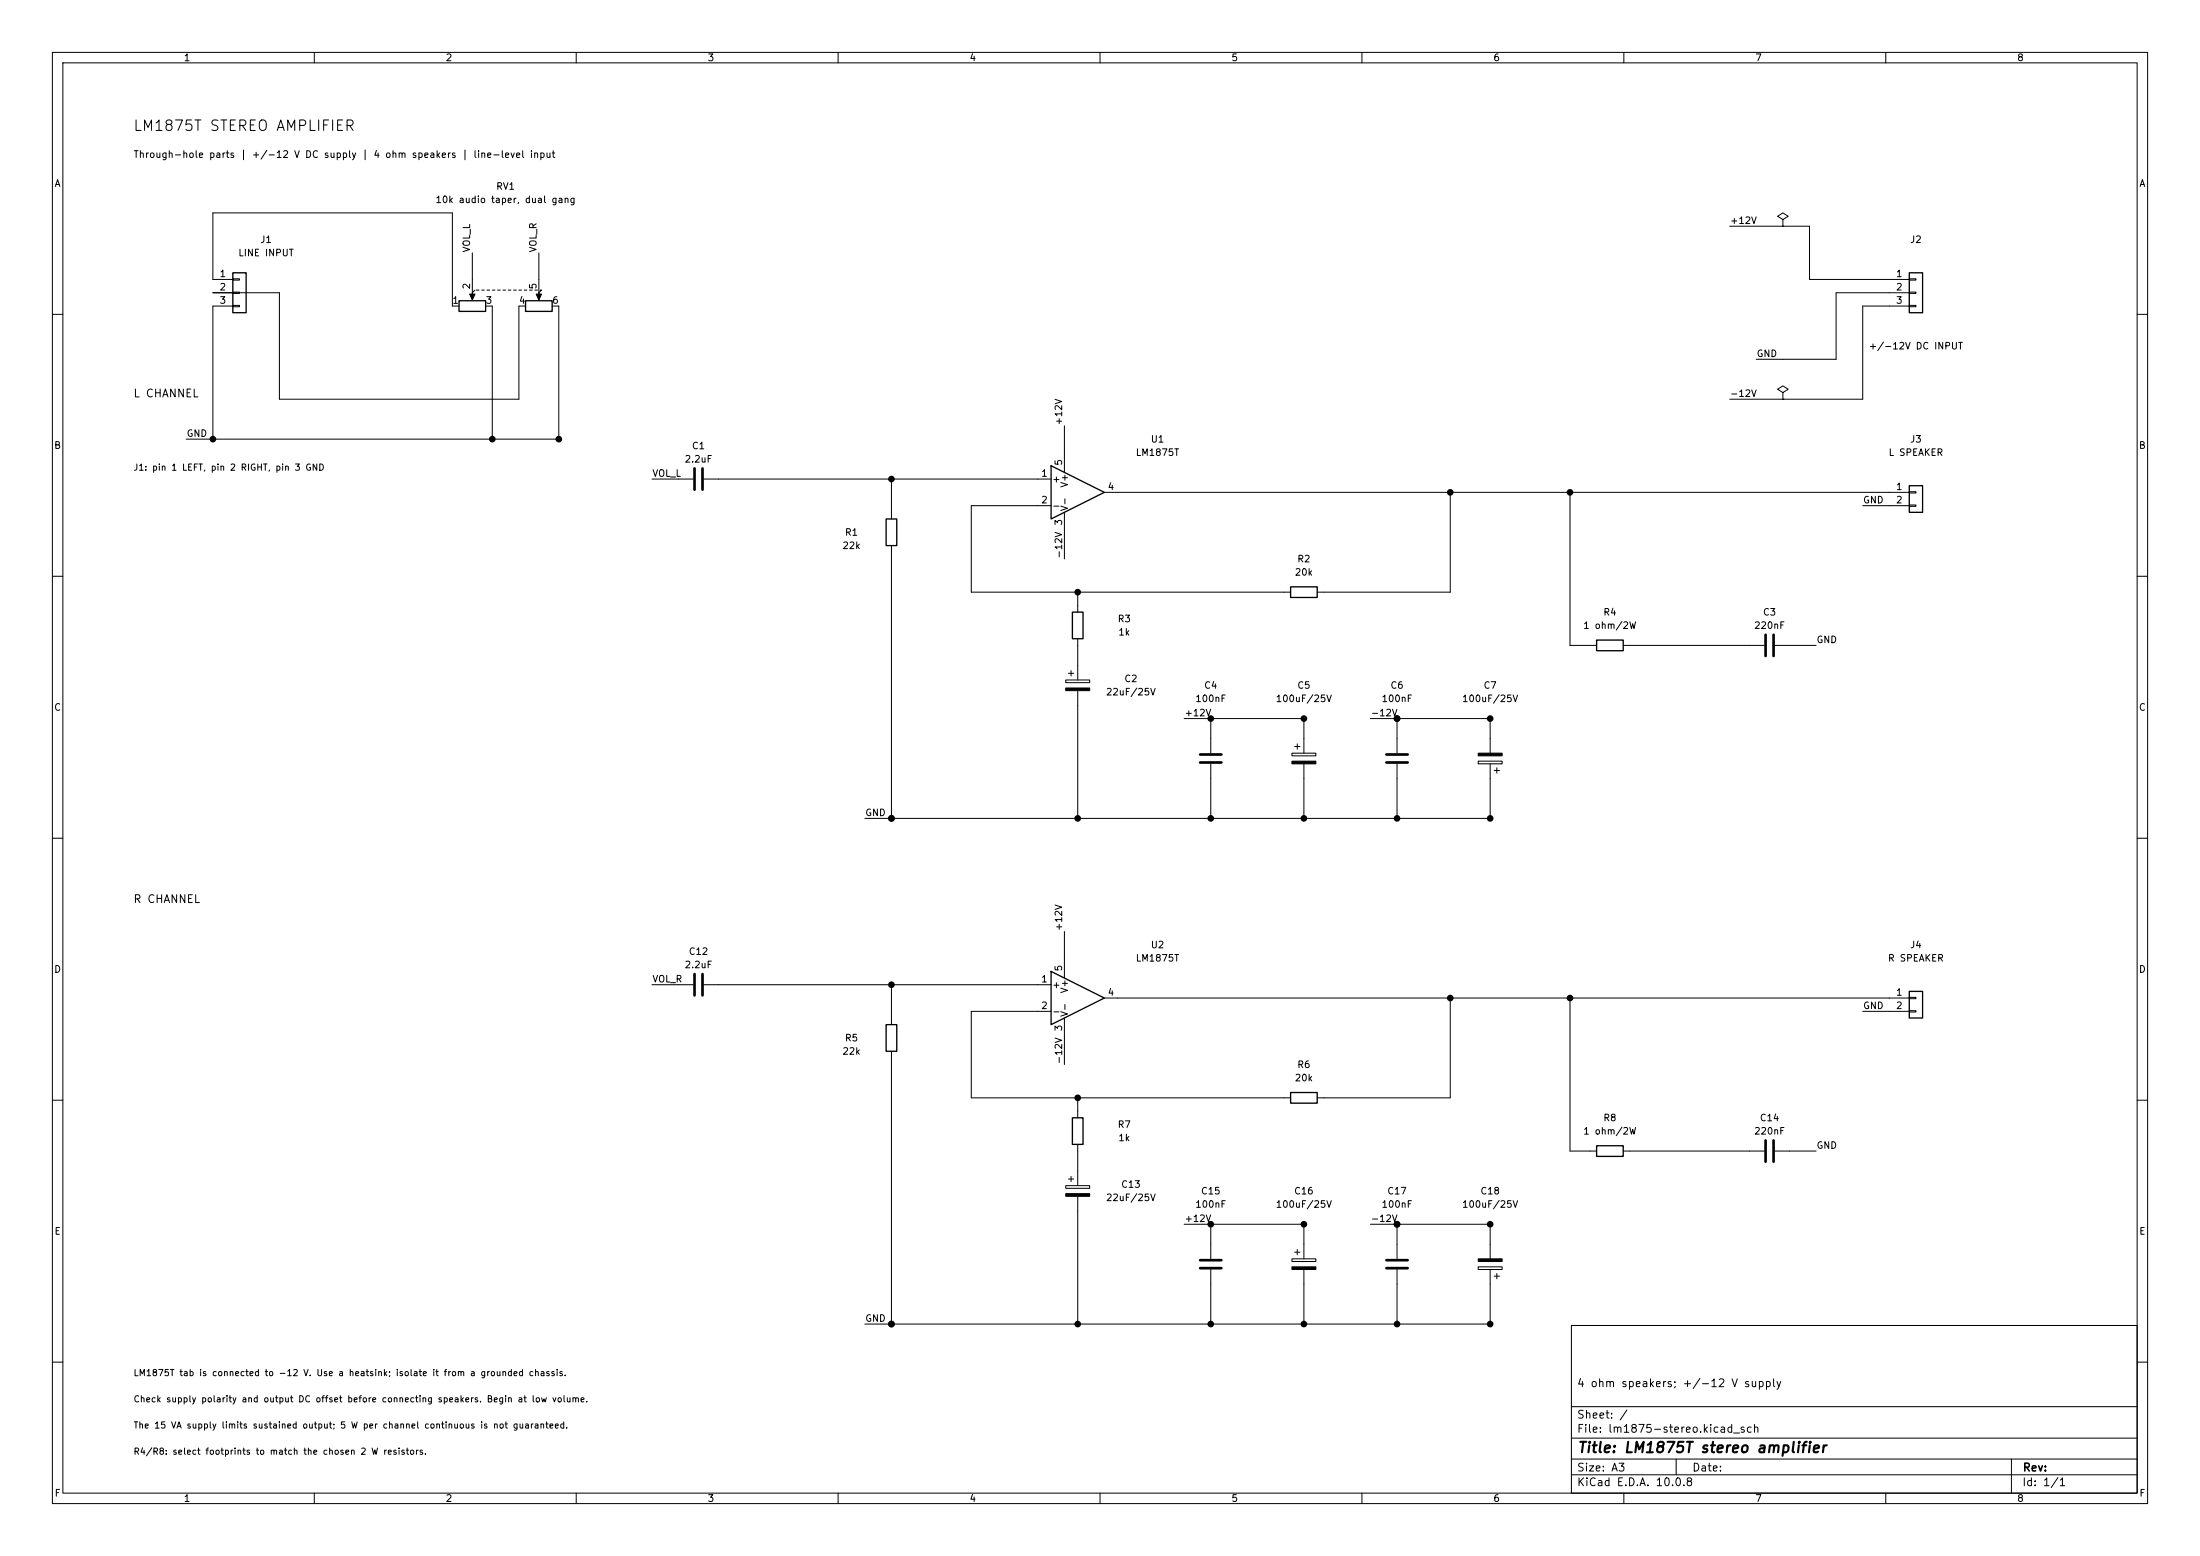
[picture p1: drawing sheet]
(kicad_sch (version 20250114) (generator "eeschema") (paper "A3")
 (title_block (title "LM1875T stereo amplifier") (comment 1 "4 ohm speakers; +/-12 V supply"))
 (lib_symbols (symbol "Amplifier_Audio:LM1875"
  (pin_names
   (offset 0.127))
  (exclude_from_sim no)
  (in_bom yes)
  (on_board yes)
  (in_pos_files yes)
  (duplicate_pin_numbers_are_jumpers no)
  (property "Reference" "U" (at 3.81 6.35 0) (show_name no) (do_not_autoplace no) (effects (font (size 1.27 1.27))))
  (property "Value" "LM1875" (at 3.81 3.81 0) (show_name no) (do_not_autoplace no) (effects (font (size 1.27 1.27))))
  (property "Footprint" "Package_TO_SOT_THT:TO-220-5_P3.4x3.7mm_StaggerOdd_Lead3.8mm_Vertical" (at 0 0 0) (show_name no) (do_not_autoplace no) (hide yes) (effects (font (size 1.27 1.27)
    (italic yes))))
  (property "Datasheet" "http://www.ti.com/lit/ds/symlink/lm1875.pdf" (at 0 0 0) (show_name no) (do_not_autoplace no) (hide yes) (effects (font (size 1.27 1.27))))
  (property "Description" "20W Audio Power Amplifier, TO-220-5" (at 0 0 0) (show_name no) (do_not_autoplace no) (hide yes) (effects (font (size 1.27 1.27))))
  (symbol "LM1875_0_1"
   (polyline (pts (xy -5.08 5.08) (xy 5.08 0) (xy -5.08 -5.08) (xy -5.08 5.08)) (stroke (width 0.254) (type default)) (fill (type background))))
  (symbol "LM1875_1_1"
   (pin input line (at -7.62 2.54 0) (length 2.54) (name "+" (effects (font (size 1.27 1.27)))) (number "1" (effects (font (size 1.27 1.27)))))
   (pin input line (at -7.62 -2.54 0) (length 2.54) (name "-" (effects (font (size 1.27 1.27)))) (number "2" (effects (font (size 1.27 1.27)))))
   (pin power_in line (at -2.54 -7.62 90) (length 3.81) (name "V-" (effects (font (size 1.27 1.27)))) (number "3" (effects (font (size 1.27 1.27)))))
   (pin output line (at 7.62 0 180) (length 2.54) (name "" (effects (font (size 1.27 1.27)))) (number "4" (effects (font (size 1.27 1.27)))))
   (pin power_in line (at -2.54 7.62 270) (length 3.81) (name "V+" (effects (font (size 1.27 1.27)))) (number "5" (effects (font (size 1.27 1.27))))))
  (embedded_fonts no)) (symbol "Device:R"
  (pin_numbers (hide yes))
  (pin_names
   (offset 0))
  (exclude_from_sim no)
  (in_bom yes)
  (on_board yes)
  (in_pos_files yes)
  (duplicate_pin_numbers_are_jumpers no)
  (property "Reference" "R" (at 2.032 0 90) (show_name no) (do_not_autoplace no) (effects (font (size 1.27 1.27))))
  (property "Value" "R" (at 0 0 90) (show_name no) (do_not_autoplace no) (effects (font (size 1.27 1.27))))
  (property "Footprint" "" (at -1.778 0 90) (show_name no) (do_not_autoplace no) (hide yes) (effects (font (size 1.27 1.27))))
  (property "Datasheet" "" (at 0 0 0) (show_name no) (do_not_autoplace no) (hide yes) (effects (font (size 1.27 1.27))))
  (property "Description" "Resistor" (at 0 0 0) (show_name no) (do_not_autoplace no) (hide yes) (effects (font (size 1.27 1.27))))
  (symbol "R_0_1"
   (rectangle (start -1.016 -2.54) (end 1.016 2.54) (stroke (width 0.254) (type default)) (fill (type none))))
  (symbol "R_1_1"
   (pin passive line (at 0 3.81 270) (length 1.27) (name "" (effects (font (size 1.27 1.27)))) (number "1" (effects (font (size 1.27 1.27)))))
   (pin passive line (at 0 -3.81 90) (length 1.27) (name "" (effects (font (size 1.27 1.27)))) (number "2" (effects (font (size 1.27 1.27))))))
  (embedded_fonts no)) (symbol "Device:C"
  (pin_numbers (hide yes))
  (pin_names
   (offset 0.254))
  (exclude_from_sim no)
  (in_bom yes)
  (on_board yes)
  (in_pos_files yes)
  (duplicate_pin_numbers_are_jumpers no)
  (property "Reference" "C" (at 0.635 2.54 0) (show_name no) (do_not_autoplace no) (effects (font (size 1.27 1.27)) (justify left)))
  (property "Value" "C" (at 0.635 -2.54 0) (show_name no) (do_not_autoplace no) (effects (font (size 1.27 1.27)) (justify left)))
  (property "Footprint" "" (at 0.9652 -3.81 0) (show_name no) (do_not_autoplace no) (hide yes) (effects (font (size 1.27 1.27))))
  (property "Datasheet" "" (at 0 0 0) (show_name no) (do_not_autoplace no) (hide yes) (effects (font (size 1.27 1.27))))
  (property "Description" "Unpolarized capacitor" (at 0 0 0) (show_name no) (do_not_autoplace no) (hide yes) (effects (font (size 1.27 1.27))))
  (symbol "C_0_1"
   (polyline (pts (xy -2.032 0.762) (xy 2.032 0.762)) (stroke (width 0.508) (type default)) (fill (type none)))
   (polyline (pts (xy -2.032 -0.762) (xy 2.032 -0.762)) (stroke (width 0.508) (type default)) (fill (type none))))
  (symbol "C_1_1"
   (pin passive line (at 0 3.81 270) (length 2.794) (name "" (effects (font (size 1.27 1.27)))) (number "1" (effects (font (size 1.27 1.27)))))
   (pin passive line (at 0 -3.81 90) (length 2.794) (name "" (effects (font (size 1.27 1.27)))) (number "2" (effects (font (size 1.27 1.27))))))
  (embedded_fonts no)) (symbol "Device:C_Polarized"
  (pin_numbers (hide yes))
  (pin_names
   (offset 0.254))
  (exclude_from_sim no)
  (in_bom yes)
  (on_board yes)
  (in_pos_files yes)
  (duplicate_pin_numbers_are_jumpers no)
  (property "Reference" "C" (at 0.635 2.54 0) (show_name no) (do_not_autoplace no) (effects (font (size 1.27 1.27)) (justify left)))
  (property "Value" "C_Polarized" (at 0.635 -2.54 0) (show_name no) (do_not_autoplace no) (effects (font (size 1.27 1.27)) (justify left)))
  (property "Footprint" "" (at 0.9652 -3.81 0) (show_name no) (do_not_autoplace no) (hide yes) (effects (font (size 1.27 1.27))))
  (property "Datasheet" "" (at 0 0 0) (show_name no) (do_not_autoplace no) (hide yes) (effects (font (size 1.27 1.27))))
  (property "Description" "Polarized capacitor" (at 0 0 0) (show_name no) (do_not_autoplace no) (hide yes) (effects (font (size 1.27 1.27))))
  (symbol "C_Polarized_0_1"
   (rectangle (start -2.286 0.508) (end 2.286 1.016) (stroke (width 0) (type default)) (fill (type none)))
   (polyline (pts (xy -1.778 2.286) (xy -0.762 2.286)) (stroke (width 0) (type default)) (fill (type none)))
   (polyline (pts (xy -1.27 2.794) (xy -1.27 1.778)) (stroke (width 0) (type default)) (fill (type none)))
   (rectangle (start 2.286 -0.508) (end -2.286 -1.016) (stroke (width 0) (type default)) (fill (type outline))))
  (symbol "C_Polarized_1_1"
   (pin passive line (at 0 3.81 270) (length 2.794) (name "" (effects (font (size 1.27 1.27)))) (number "1" (effects (font (size 1.27 1.27)))))
   (pin passive line (at 0 -3.81 90) (length 2.794) (name "" (effects (font (size 1.27 1.27)))) (number "2" (effects (font (size 1.27 1.27))))))
  (embedded_fonts no)) (symbol "Device:R_Potentiometer_Dual"
  (pin_names
   (offset 1.016) (hide yes))
  (exclude_from_sim no)
  (in_bom yes)
  (on_board yes)
  (in_pos_files yes)
  (duplicate_pin_numbers_are_jumpers no)
  (property "Reference" "RV" (at 0 3.81 0) (show_name no) (do_not_autoplace no) (effects (font (size 1.27 1.27))))
  (property "Value" "R_Potentiometer_Dual" (at 0 1.905 0) (show_name no) (do_not_autoplace no) (effects (font (size 1.27 1.27))))
  (property "Footprint" "" (at 6.35 -1.905 0) (show_name no) (do_not_autoplace no) (hide yes) (effects (font (size 1.27 1.27))))
  (property "Datasheet" "" (at 6.35 -1.905 0) (show_name no) (do_not_autoplace no) (hide yes) (effects (font (size 1.27 1.27))))
  (property "Description" "Dual potentiometer" (at 0 0 0) (show_name no) (do_not_autoplace no) (hide yes) (effects (font (size 1.27 1.27))))
  (property "Sim.Library" "${KICAD9_SYMBOL_DIR}/Simulation_SPICE.sp" (at 0 0 0) (show_name no) (do_not_autoplace no) (hide yes) (effects (font (size 1.27 1.27))))
  (property "Sim.Name" "pot_dual" (at 0 0 0) (show_name no) (do_not_autoplace no) (hide yes) (effects (font (size 1.27 1.27))))
  (property "Sim.Device" "SUBCKT" (at 0 0 0) (show_name no) (do_not_autoplace no) (hide yes) (effects (font (size 1.27 1.27))))
  (property "Sim.Pins" "1=r1A 2=wA 3=r0A 4=r1B 5=wB 6=r0B" (at 0 0 0) (show_name no) (do_not_autoplace no) (hide yes) (effects (font (size 1.27 1.27))))
  (property "Sim.Params" "Rtot=1 wpos=0.4" (at 0 0 0) (show_name no) (do_not_autoplace no) (hide yes) (effects (font (size 1.27 1.27))))
  (symbol "R_Potentiometer_Dual_0_1"
   (rectangle (start -8.89 -1.524) (end -3.81 -3.556) (stroke (width 0.254) (type default)) (fill (type none)))
   (polyline (pts (xy -6.35 0) (xy -6.35 -1.016)) (stroke (width 0) (type default)) (fill (type none)))
   (polyline (pts (xy -6.35 0) (xy -6.35 -1.016)) (stroke (width 0) (type default)) (fill (type none)))
   (polyline (pts (xy -6.35 0) (xy -5.842 0.508)) (stroke (width 0) (type default)) (fill (type none)))
   (polyline (pts (xy -6.35 -1.397) (xy -6.858 -0.254) (xy -5.842 -0.254) (xy -6.35 -1.397)) (stroke (width 0) (type default)) (fill (type outline)))
   (polyline (pts (xy -5.588 0.508) (xy -5.08 0.508)) (stroke (width 0) (type default)) (fill (type none)))
   (polyline (pts (xy -4.572 0.508) (xy -4.064 0.508)) (stroke (width 0) (type default)) (fill (type none)))
   (polyline (pts (xy -3.556 0.508) (xy -3.048 0.508)) (stroke (width 0) (type default)) (fill (type none)))
   (polyline (pts (xy -2.54 0.508) (xy -2.032 0.508)) (stroke (width 0) (type default)) (fill (type none)))
   (polyline (pts (xy -1.524 0.508) (xy -1.016 0.508)) (stroke (width 0) (type default)) (fill (type none)))
   (polyline (pts (xy -0.508 0.508) (xy 0 0.508)) (stroke (width 0) (type default)) (fill (type none)))
   (polyline (pts (xy 0.508 0.508) (xy 1.016 0.508)) (stroke (width 0) (type default)) (fill (type none)))
   (polyline (pts (xy 1.524 0.508) (xy 2.032 0.508)) (stroke (width 0) (type default)) (fill (type none)))
   (polyline (pts (xy 2.54 0.508) (xy 3.048 0.508)) (stroke (width 0) (type default)) (fill (type none)))
   (polyline (pts (xy 3.556 0.508) (xy 4.064 0.508)) (stroke (width 0) (type default)) (fill (type none)))
   (rectangle (start 3.81 -1.524) (end 8.89 -3.556) (stroke (width 0.254) (type default)) (fill (type none)))
   (polyline (pts (xy 4.572 0.508) (xy 5.08 0.508)) (stroke (width 0) (type default)) (fill (type none)))
   (polyline (pts (xy 5.588 0.508) (xy 6.096 0.508)) (stroke (width 0) (type default)) (fill (type none)))
   (polyline (pts (xy 6.35 0) (xy 6.35 -1.016)) (stroke (width 0) (type default)) (fill (type none)))
   (polyline (pts (xy 6.35 0) (xy 6.35 -1.016)) (stroke (width 0) (type default)) (fill (type none)))
   (polyline (pts (xy 6.35 -1.397) (xy 5.842 -0.254) (xy 6.858 -0.254) (xy 6.35 -1.397)) (stroke (width 0) (type default)) (fill (type outline)))
   (polyline (pts (xy 6.604 0.508) (xy 6.858 0.508) (xy 6.35 0)) (stroke (width 0) (type default)) (fill (type none))))
  (symbol "R_Potentiometer_Dual_1_1"
   (pin passive line (at -10.16 -2.54 0) (length 1.27) (name "1" (effects (font (size 1.27 1.27)))) (number "1" (effects (font (size 1.27 1.27)))))
   (pin passive line (at -6.35 2.54 270) (length 2.54) (name "2" (effects (font (size 1.27 1.27)))) (number "2" (effects (font (size 1.27 1.27)))))
   (pin passive line (at -2.54 -2.54 180) (length 1.27) (name "3" (effects (font (size 1.27 1.27)))) (number "3" (effects (font (size 1.27 1.27)))))
   (pin passive line (at 2.54 -2.54 0) (length 1.27) (name "4" (effects (font (size 1.27 1.27)))) (number "4" (effects (font (size 1.27 1.27)))))
   (pin passive line (at 6.35 2.54 270) (length 2.54) (name "5" (effects (font (size 1.27 1.27)))) (number "5" (effects (font (size 1.27 1.27)))))
   (pin passive line (at 10.16 -2.54 180) (length 1.27) (name "6" (effects (font (size 1.27 1.27)))) (number "6" (effects (font (size 1.27 1.27))))))
  (embedded_fonts no)) (symbol "Connector_Generic:Conn_01x02"
  (pin_names
   (offset 1.016) (hide yes))
  (exclude_from_sim no)
  (in_bom yes)
  (on_board yes)
  (in_pos_files yes)
  (duplicate_pin_numbers_are_jumpers no)
  (property "Reference" "J" (at 0 2.54 0) (show_name no) (do_not_autoplace no) (effects (font (size 1.27 1.27))))
  (property "Value" "Conn_01x02" (at 0 -5.08 0) (show_name no) (do_not_autoplace no) (effects (font (size 1.27 1.27))))
  (property "Footprint" "" (at 0 0 0) (show_name no) (do_not_autoplace no) (hide yes) (effects (font (size 1.27 1.27))))
  (property "Datasheet" "" (at 0 0 0) (show_name no) (do_not_autoplace no) (hide yes) (effects (font (size 1.27 1.27))))
  (property "Description" "Generic connector, single row, 01x02, script generated (kicad-library-utils/schlib/autogen/connector/)" (at 0 0 0) (show_name no) (do_not_autoplace no) (hide yes) (effects (font (size 1.27 1.27))))
  (symbol "Conn_01x02_1_1"
   (rectangle (start -1.27 1.27) (end 1.27 -3.81) (stroke (width 0.254) (type default)) (fill (type background)))
   (rectangle (start -1.27 0.127) (end 0 -0.127) (stroke (width 0.1524) (type default)) (fill (type none)))
   (rectangle (start -1.27 -2.413) (end 0 -2.667) (stroke (width 0.1524) (type default)) (fill (type none)))
   (pin passive line (at -5.08 0 0) (length 3.81) (name "Pin_1" (effects (font (size 1.27 1.27)))) (number "1" (effects (font (size 1.27 1.27)))))
   (pin passive line (at -5.08 -2.54 0) (length 3.81) (name "Pin_2" (effects (font (size 1.27 1.27)))) (number "2" (effects (font (size 1.27 1.27))))))
  (embedded_fonts no)) (symbol "Connector_Generic:Conn_01x03"
  (pin_names
   (offset 1.016) (hide yes))
  (exclude_from_sim no)
  (in_bom yes)
  (on_board yes)
  (in_pos_files yes)
  (duplicate_pin_numbers_are_jumpers no)
  (property "Reference" "J" (at 0 5.08 0) (show_name no) (do_not_autoplace no) (effects (font (size 1.27 1.27))))
  (property "Value" "Conn_01x03" (at 0 -5.08 0) (show_name no) (do_not_autoplace no) (effects (font (size 1.27 1.27))))
  (property "Footprint" "" (at 0 0 0) (show_name no) (do_not_autoplace no) (hide yes) (effects (font (size 1.27 1.27))))
  (property "Datasheet" "" (at 0 0 0) (show_name no) (do_not_autoplace no) (hide yes) (effects (font (size 1.27 1.27))))
  (property "Description" "Generic connector, single row, 01x03, script generated (kicad-library-utils/schlib/autogen/connector/)" (at 0 0 0) (show_name no) (do_not_autoplace no) (hide yes) (effects (font (size 1.27 1.27))))
  (symbol "Conn_01x03_1_1"
   (rectangle (start -1.27 3.81) (end 1.27 -3.81) (stroke (width 0.254) (type default)) (fill (type background)))
   (rectangle (start -1.27 2.667) (end 0 2.413) (stroke (width 0.1524) (type default)) (fill (type none)))
   (rectangle (start -1.27 0.127) (end 0 -0.127) (stroke (width 0.1524) (type default)) (fill (type none)))
   (rectangle (start -1.27 -2.413) (end 0 -2.667) (stroke (width 0.1524) (type default)) (fill (type none)))
   (pin passive line (at -5.08 2.54 0) (length 3.81) (name "Pin_1" (effects (font (size 1.27 1.27)))) (number "1" (effects (font (size 1.27 1.27)))))
   (pin passive line (at -5.08 0 0) (length 3.81) (name "Pin_2" (effects (font (size 1.27 1.27)))) (number "2" (effects (font (size 1.27 1.27)))))
   (pin passive line (at -5.08 -2.54 0) (length 3.81) (name "Pin_3" (effects (font (size 1.27 1.27)))) (number "3" (effects (font (size 1.27 1.27))))))
  (embedded_fonts no)) (symbol "power:PWR_FLAG"
  (power global)
  (pin_numbers (hide yes))
  (pin_names
   (offset 0) (hide yes))
  (exclude_from_sim no)
  (in_bom yes)
  (on_board yes)
  (in_pos_files yes)
  (duplicate_pin_numbers_are_jumpers no)
  (property "Reference" "#FLG" (at 0 1.905 0) (show_name no) (do_not_autoplace no) (hide yes) (effects (font (size 1.27 1.27))))
  (property "Value" "PWR_FLAG" (at 0 3.81 0) (show_name no) (do_not_autoplace no) (effects (font (size 1.27 1.27))))
  (property "Footprint" "" (at 0 0 0) (show_name no) (do_not_autoplace no) (hide yes) (effects (font (size 1.27 1.27))))
  (property "Datasheet" "" (at 0 0 0) (show_name no) (do_not_autoplace no) (hide yes) (effects (font (size 1.27 1.27))))
  (property "Description" "Special symbol for telling ERC where power comes from" (at 0 0 0) (show_name no) (do_not_autoplace no) (hide yes) (effects (font (size 1.27 1.27))))
  (symbol "PWR_FLAG_0_0"
   (pin power_out line (at 0 0 90) (length 0) (name "" (effects (font (size 1.27 1.27)))) (number "1" (effects (font (size 1.27 1.27))))))
  (symbol "PWR_FLAG_0_1"
   (polyline (pts (xy 0 0) (xy 0 1.27) (xy -1.016 1.905) (xy 0 2.54) (xy 1.016 1.905) (xy 0 1.27)) (stroke (width 0) (type default)) (fill (type none))))
  (embedded_fonts no)))
 (symbol (lib_id "Connector_Generic:Conn_01x03") (at 45.72 55.88 0) (unit 1) (in_bom yes) (on_board yes) (dnp no)
   (property "Reference" "J1" (at 50.8 45.72 0) (effects (font (size 1.27 1.27))))
   (property "Value" "LINE INPUT" (at 50.8 48.26 0) (effects (font (size 1.27 1.27))))
   (property "Footprint" "TerminalBlock_Phoenix:TerminalBlock_Phoenix_MKDS-1,5-3_1x03_P5.00mm_Horizontal" (at 45.72 55.88 0) (effects (font (size 1 1)) (hide yes)))) (symbol (lib_id "Device:R_Potentiometer_Dual") (at 96.52 55.88 0) (unit 1) (in_bom yes) (on_board yes) (dnp no)
   (property "Reference" "RV1" (at 96.52 35.56 0) (effects (font (size 1.27 1.27))))
   (property "Value" "10k audio taper, dual gang" (at 96.52 38.10 0) (effects (font (size 1.27 1.27))))
   (property "Footprint" "Potentiometer_THT:Potentiometer_Alpha_RD902F-40-00D_Dual_Vertical" (at 96.52 55.88 0) (effects (font (size 1 1)) (hide yes)))) (wire (pts (xy 90.17 53.34) (xy 90.17 48.26)) (stroke (width 0) (type default))) (label "VOL_L" (at 90.17 48.26 90) (effects (font (size 1.27 1.27)) (justify left bottom))) (wire (pts (xy 102.87 53.34) (xy 102.87 48.26)) (stroke (width 0) (type default))) (label "VOL_R" (at 102.87 48.26 90) (effects (font (size 1.27 1.27)) (justify left bottom))) (wire (pts (xy 40.64 53.34) (xy 40.64 40.64)) (stroke (width 0) (type default))) (wire (pts (xy 40.64 40.64) (xy 86.36 40.64)) (stroke (width 0) (type default))) (wire (pts (xy 86.36 40.64) (xy 86.36 58.42)) (stroke (width 0) (type default))) (wire (pts (xy 40.64 55.88) (xy 53.34 55.88)) (stroke (width 0) (type default))) (wire (pts (xy 53.34 55.88) (xy 53.34 76.2)) (stroke (width 0) (type default))) (wire (pts (xy 53.34 76.2) (xy 99.06 76.2)) (stroke (width 0) (type default))) (wire (pts (xy 99.06 76.2) (xy 99.06 58.42)) (stroke (width 0) (type default))) (wire (pts (xy 40.64 58.42) (xy 40.64 83.82)) (stroke (width 0) (type default))) (wire (pts (xy 93.98 58.42) (xy 93.98 83.82)) (stroke (width 0) (type default))) (wire (pts (xy 106.68 58.42) (xy 106.68 83.82)) (stroke (width 0) (type default))) (wire (pts (xy 40.64 83.82) (xy 93.98 83.82)) (stroke (width 0) (type default))) (wire (pts (xy 93.98 83.82) (xy 106.68 83.82)) (stroke (width 0) (type default))) (junction (at 40.64 83.82) (diameter 1.27) (color 0 0 0 0)) (junction (at 93.98 83.82) (diameter 1.27) (color 0 0 0 0)) (junction (at 106.68 83.82) (diameter 1.27) (color 0 0 0 0)) (wire (pts (xy 40.64 83.82) (xy 35.56 83.82)) (stroke (width 0) (type default))) (label "GND" (at 35.56 83.82 180) (effects (font (size 1.27 1.27)) (justify left bottom))) (symbol (lib_id "Connector_Generic:Conn_01x03") (at 365.76 55.88 0) (unit 1) (in_bom yes) (on_board yes) (dnp no)
   (property "Reference" "J2" (at 365.76 45.72 0) (effects (font (size 1.27 1.27))))
   (property "Value" "+/-12V DC INPUT" (at 365.76 66.04 0) (effects (font (size 1.27 1.27))))
   (property "Footprint" "TerminalBlock_Phoenix:TerminalBlock_Phoenix_MKDS-1,5-3_1x03_P5.00mm_Horizontal" (at 365.76 55.88 0) (effects (font (size 1 1)) (hide yes)))) (wire (pts (xy 360.68 53.34) (xy 345.44 53.34)) (stroke (width 0) (type default))) (wire (pts (xy 345.44 53.34) (xy 345.44 43.18)) (stroke (width 0) (type default))) (wire (pts (xy 345.44 43.18) (xy 340.36 43.18)) (stroke (width 0) (type default))) (wire (pts (xy 340.36 43.18) (xy 330.2 43.18)) (stroke (width 0) (type default))) (label "+12V" (at 330.2 43.18 180) (effects (font (size 1.27 1.27)) (justify left bottom))) (symbol (lib_id "power:PWR_FLAG") (at 340.36 43.18 0) (unit 1) (in_bom yes) (on_board yes) (dnp no)
   (property "Reference" "#FLG01" (at 340.36 35.56 0) (effects (font (size 1.27 1.27)) (hide yes)))
   (property "Value" "PWR_FLAG" (at 340.36 38.1 0) (effects (font (size 1.27 1.27)) (hide yes)))
   (property "Footprint" "" (at 340.36 43.18 0) (effects (font (size 1 1)) (hide yes)))) (wire (pts (xy 360.68 55.88) (xy 350.52 55.88)) (stroke (width 0) (type default))) (wire (pts (xy 350.52 55.88) (xy 350.52 68.58)) (stroke (width 0) (type default))) (wire (pts (xy 350.52 68.58) (xy 340.36 68.58)) (stroke (width 0) (type default))) (wire (pts (xy 340.36 68.58) (xy 335.28 68.58)) (stroke (width 0) (type default))) (label "GND" (at 335.28 68.58 180) (effects (font (size 1.27 1.27)) (justify left bottom))) (wire (pts (xy 360.68 58.42) (xy 355.6 58.42)) (stroke (width 0) (type default))) (wire (pts (xy 355.6 58.42) (xy 355.6 76.2)) (stroke (width 0) (type default))) (wire (pts (xy 355.6 76.2) (xy 340.36 76.2)) (stroke (width 0) (type default))) (wire (pts (xy 340.36 76.2) (xy 330.2 76.2)) (stroke (width 0) (type default))) (label "-12V" (at 330.2 76.2 180) (effects (font (size 1.27 1.27)) (justify left bottom))) (symbol (lib_id "power:PWR_FLAG") (at 340.36 76.2 0) (unit 1) (in_bom yes) (on_board yes) (dnp no)
   (property "Reference" "#FLG02" (at 340.36 68.58 0) (effects (font (size 1.27 1.27)) (hide yes)))
   (property "Value" "PWR_FLAG" (at 340.36 71.12 0) (effects (font (size 1.27 1.27)) (hide yes)))
   (property "Footprint" "" (at 340.36 76.2 0) (effects (font (size 1 1)) (hide yes)))) (text "LM1875T STEREO AMPLIFIER" (at 25.4 25.4 0) (effects (font (size 2.0 2.0)) (justify left bottom))) (text "Through-hole parts | +/-12 V DC supply | 4 ohm speakers | line-level input" (at 25.4 30.48 0) (effects (font (size 1.3 1.3)) (justify left bottom))) (text "J1: pin 1 LEFT, pin 2 RIGHT, pin 3 GND" (at 25.4 90.17 0) (effects (font (size 1.2 1.2)) (justify left bottom))) (text "LM1875T tab is connected to -12 V. Use a heatsink; isolate it from a grounded chassis." (at 25.4 263.0 0) (effects (font (size 1.2 1.2)) (justify left bottom))) (text "Check supply polarity and output DC offset before connecting speakers. Begin at low volume." (at 25.4 268.0 0) (effects (font (size 1.2 1.2)) (justify left bottom))) (text "The 15 VA supply limits sustained output; 5 W per channel continuous is not guaranteed." (at 25.4 273.0 0) (effects (font (size 1.2 1.2)) (justify left bottom))) (text "R4/R8: select footprints to match the chosen 2 W resistors." (at 25.4 278.0 0) (effects (font (size 1.2 1.2)) (justify left bottom))) (text "L CHANNEL" (at 25.4 76.2 0) (effects (font (size 1.5 1.5)) (justify left bottom))) (symbol (lib_id "Amplifier_Audio:LM1875") (at 205.74 93.98 0) (unit 1) (in_bom yes) (on_board yes) (dnp no)
   (property "Reference" "U1" (at 220.98000000000002 83.82000000000001 0) (effects (font (size 1.27 1.27))))
   (property "Value" "LM1875T" (at 220.98000000000002 86.36 0) (effects (font (size 1.27 1.27))))
   (property "Footprint" "Package_TO_SOT_THT:TO-220-5_P3.4x3.7mm_StaggerOdd_Lead3.8mm_Vertical" (at 205.74 93.98 0) (effects (font (size 1 1)) (hide yes)))) (wire (pts (xy 203.2 86.36) (xy 203.2 81.28)) (stroke (width 0) (type default))) (label "+12V" (at 203.2 81.28 90) (effects (font (size 1.27 1.27)) (justify left bottom))) (wire (pts (xy 203.2 101.6) (xy 203.2 106.68)) (stroke (width 0) (type default))) (label "-12V" (at 203.2 106.68 270) (effects (font (size 1.27 1.27)) (justify left bottom))) (symbol (lib_id "Device:C") (at 133.35 91.44 90) (unit 1) (in_bom yes) (on_board yes) (dnp no)
   (property "Reference" "C1" (at 133.35 85.09 270) (effects (font (size 1.27 1.27))))
   (property "Value" "2.2uF" (at 133.35 87.63 270) (effects (font (size 1.27 1.27))))
   (property "Footprint" "Capacitor_THT:C_Disc_D5.1mm_W3.2mm_P5.00mm" (at 133.35 91.44 0) (effects (font (size 1 1)) (hide yes)))) (wire (pts (xy 129.54 91.44) (xy 124.46 91.44)) (stroke (width 0) (type default))) (label "VOL_L" (at 124.46 91.44 180) (effects (font (size 1.27 1.27)) (justify left bottom))) (wire (pts (xy 137.16 91.44) (xy 198.12 91.44)) (stroke (width 0) (type default))) (symbol (lib_id "Device:R") (at 170.18 101.60000000000001 0) (unit 1) (in_bom yes) (on_board yes) (dnp no)
   (property "Reference" "R1" (at 162.56 101.60000000000001 0) (effects (font (size 1.27 1.27))))
   (property "Value" "22k" (at 162.56 104.14000000000001 0) (effects (font (size 1.27 1.27))))
   (property "Footprint" "Resistor_THT:R_Axial_DIN0207_L6.3mm_D2.5mm_P10.16mm_Horizontal" (at 170.18 101.60000000000001 0) (effects (font (size 1 1)) (hide yes)))) (wire (pts (xy 170.18 91.44) (xy 170.18 97.79)) (stroke (width 0) (type default))) (junction (at 170.18 91.44) (diameter 1.27) (color 0 0 0 0)) (symbol (lib_id "Device:R") (at 248.92 113.03 90) (unit 1) (in_bom yes) (on_board yes) (dnp no)
   (property "Reference" "R2" (at 248.92 106.68 270) (effects (font (size 1.27 1.27))))
   (property "Value" "20k" (at 248.92 109.22 270) (effects (font (size 1.27 1.27))))
   (property "Footprint" "Resistor_THT:R_Axial_DIN0207_L6.3mm_D2.5mm_P10.16mm_Horizontal" (at 248.92 113.03 0) (effects (font (size 1 1)) (hide yes)))) (wire (pts (xy 198.12 96.52) (xy 185.42 96.52)) (stroke (width 0) (type default))) (wire (pts (xy 185.42 96.52) (xy 185.42 113.03)) (stroke (width 0) (type default))) (wire (pts (xy 185.42 113.03) (xy 205.74 113.03)) (stroke (width 0) (type default))) (wire (pts (xy 205.74 113.03) (xy 245.11 113.03)) (stroke (width 0) (type default))) (wire (pts (xy 252.73 113.03) (xy 276.86 113.03)) (stroke (width 0) (type default))) (wire (pts (xy 276.86 113.03) (xy 276.86 93.98)) (stroke (width 0) (type default))) (symbol (lib_id "Device:R") (at 205.74 119.38 0) (unit 1) (in_bom yes) (on_board yes) (dnp no)
   (property "Reference" "R3" (at 214.63 118.11 0) (effects (font (size 1.27 1.27))))
   (property "Value" "1k" (at 214.63 120.64999999999999 0) (effects (font (size 1.27 1.27))))
   (property "Footprint" "Resistor_THT:R_Axial_DIN0207_L6.3mm_D2.5mm_P10.16mm_Horizontal" (at 205.74 119.38 0) (effects (font (size 1 1)) (hide yes)))) (wire (pts (xy 205.74 113.03) (xy 205.74 115.57)) (stroke (width 0) (type default))) (junction (at 205.74 113.03) (diameter 1.27) (color 0 0 0 0)) (symbol (lib_id "Device:C_Polarized") (at 205.74 130.81 0) (unit 1) (in_bom yes) (on_board yes) (dnp no)
   (property "Reference" "C2" (at 215.9 129.54 0) (effects (font (size 1.27 1.27))))
   (property "Value" "22uF/25V" (at 215.9 132.08 0) (effects (font (size 1.27 1.27))))
   (property "Footprint" "Capacitor_THT:CP_Radial_D6.3mm_P2.50mm" (at 205.74 130.81 0) (effects (font (size 1 1)) (hide yes)))) (wire (pts (xy 205.74 123.19) (xy 205.74 127.0)) (stroke (width 0) (type default))) (symbol (lib_id "Connector_Generic:Conn_01x02") (at 365.76 93.98 0) (unit 1) (in_bom yes) (on_board yes) (dnp no)
   (property "Reference" "J3" (at 365.76 83.82000000000001 0) (effects (font (size 1.27 1.27))))
   (property "Value" "L SPEAKER" (at 365.76 86.36 0) (effects (font (size 1.27 1.27))))
   (property "Footprint" "TerminalBlock_RND:TerminalBlock_RND_205-00287_1x02_P5.08mm_Horizontal" (at 365.76 93.98 0) (effects (font (size 1 1)) (hide yes)))) (wire (pts (xy 213.36 93.98) (xy 276.86 93.98)) (stroke (width 0) (type default))) (wire (pts (xy 276.86 93.98) (xy 299.72 93.98)) (stroke (width 0) (type default))) (wire (pts (xy 299.72 93.98) (xy 360.68 93.98)) (stroke (width 0) (type default))) (junction (at 276.86 93.98) (diameter 1.27) (color 0 0 0 0)) (junction (at 299.72 93.98) (diameter 1.27) (color 0 0 0 0)) (symbol (lib_id "Device:R") (at 307.34 123.19 90) (unit 1) (in_bom yes) (on_board yes) (dnp no)
   (property "Reference" "R4" (at 307.34 116.84 270) (effects (font (size 1.27 1.27))))
   (property "Value" "1 ohm/2W" (at 307.34 119.38 270) (effects (font (size 1.27 1.27))))
   (property "Footprint" "" (at 307.34 123.19 0) (effects (font (size 1 1)) (hide yes)))) (symbol (lib_id "Device:C") (at 337.82 123.19 90) (unit 1) (in_bom yes) (on_board yes) (dnp no)
   (property "Reference" "C3" (at 337.82 116.84 270) (effects (font (size 1.27 1.27))))
   (property "Value" "220nF" (at 337.82 119.38 270) (effects (font (size 1.27 1.27))))
   (property "Footprint" "Capacitor_THT:C_Disc_D5.1mm_W3.2mm_P5.00mm" (at 337.82 123.19 0) (effects (font (size 1 1)) (hide yes)))) (wire (pts (xy 299.72 93.98) (xy 299.72 123.19)) (stroke (width 0) (type default))) (wire (pts (xy 299.72 123.19) (xy 303.53 123.19)) (stroke (width 0) (type default))) (wire (pts (xy 311.15 123.19) (xy 334.01 123.19)) (stroke (width 0) (type default))) (symbol (lib_id "Device:C") (at 231.14 144.78 0) (unit 1) (in_bom yes) (on_board yes) (dnp no)
   (property "Reference" "C4" (at 231.14 130.81 0) (effects (font (size 1.27 1.27))))
   (property "Value" "100nF" (at 231.14 133.35 0) (effects (font (size 1.27 1.27))))
   (property "Footprint" "Capacitor_THT:C_Disc_D5.1mm_W3.2mm_P5.00mm" (at 231.14 144.78 0) (effects (font (size 1 1)) (hide yes)))) (symbol (lib_id "Device:C_Polarized") (at 248.92 144.78 0) (unit 1) (in_bom yes) (on_board yes) (dnp no)
   (property "Reference" "C5" (at 248.92 130.81 0) (effects (font (size 1.27 1.27))))
   (property "Value" "100uF/25V" (at 248.92 133.35 0) (effects (font (size 1.27 1.27))))
   (property "Footprint" "Capacitor_THT:CP_Radial_D6.3mm_P2.50mm" (at 248.92 144.78 0) (effects (font (size 1 1)) (hide yes)))) (symbol (lib_id "Device:C") (at 266.7 144.78 0) (unit 1) (in_bom yes) (on_board yes) (dnp no)
   (property "Reference" "C6" (at 266.7 130.81 0) (effects (font (size 1.27 1.27))))
   (property "Value" "100nF" (at 266.7 133.35 0) (effects (font (size 1.27 1.27))))
   (property "Footprint" "Capacitor_THT:C_Disc_D5.1mm_W3.2mm_P5.00mm" (at 266.7 144.78 0) (effects (font (size 1 1)) (hide yes)))) (symbol (lib_id "Device:C_Polarized") (at 284.48 144.78 180) (unit 1) (in_bom yes) (on_board yes) (dnp no)
   (property "Reference" "C7" (at 284.48 130.81 0) (effects (font (size 1.27 1.27))))
   (property "Value" "100uF/25V" (at 284.48 133.35 0) (effects (font (size 1.27 1.27))))
   (property "Footprint" "Capacitor_THT:CP_Radial_D6.3mm_P2.50mm" (at 284.48 144.78 0) (effects (font (size 1 1)) (hide yes)))) (wire (pts (xy 231.14 137.16) (xy 248.92 137.16)) (stroke (width 0) (type default))) (wire (pts (xy 231.14 137.16) (xy 231.14 140.97)) (stroke (width 0) (type default))) (junction (at 231.14 137.16) (diameter 1.27) (color 0 0 0 0)) (wire (pts (xy 248.92 137.16) (xy 248.92 140.97)) (stroke (width 0) (type default))) (junction (at 248.92 137.16) (diameter 1.27) (color 0 0 0 0)) (wire (pts (xy 231.14 137.16) (xy 226.06 137.16)) (stroke (width 0) (type default))) (label "+12V" (at 226.06 137.16 180) (effects (font (size 1.27 1.27)) (justify left bottom))) (wire (pts (xy 266.7 137.16) (xy 284.48 137.16)) (stroke (width 0) (type default))) (junction (at 266.7 137.16) (diameter 1.27) (color 0 0 0 0)) (wire (pts (xy 266.7 137.16) (xy 266.7 140.97)) (stroke (width 0) (type default))) (junction (at 266.7 137.16) (diameter 1.27) (color 0 0 0 0)) (wire (pts (xy 284.48 137.16) (xy 284.48 140.97)) (stroke (width 0) (type default))) (junction (at 284.48 137.16) (diameter 1.27) (color 0 0 0 0)) (wire (pts (xy 266.7 137.16) (xy 261.62 137.16)) (stroke (width 0) (type default))) (label "-12V" (at 261.62 137.16 180) (effects (font (size 1.27 1.27)) (justify left bottom))) (wire (pts (xy 170.18 156.21) (xy 284.48 156.21)) (stroke (width 0) (type default))) (wire (pts (xy 170.18 156.21) (xy 165.1 156.21)) (stroke (width 0) (type default))) (label "GND" (at 165.1 156.21 180) (effects (font (size 1.27 1.27)) (justify left bottom))) (junction (at 170.18 156.21) (diameter 1.27) (color 0 0 0 0)) (wire (pts (xy 170.18 105.41) (xy 170.18 156.21)) (stroke (width 0) (type default))) (junction (at 170.18 156.21) (diameter 1.27) (color 0 0 0 0)) (wire (pts (xy 205.74 134.62) (xy 205.74 156.21)) (stroke (width 0) (type default))) (junction (at 205.74 156.21) (diameter 1.27) (color 0 0 0 0)) (wire (pts (xy 231.14 148.59) (xy 231.14 156.21)) (stroke (width 0) (type default))) (junction (at 231.14 156.21) (diameter 1.27) (color 0 0 0 0)) (wire (pts (xy 248.92 148.59) (xy 248.92 156.21)) (stroke (width 0) (type default))) (junction (at 248.92 156.21) (diameter 1.27) (color 0 0 0 0)) (wire (pts (xy 266.7 148.59) (xy 266.7 156.21)) (stroke (width 0) (type default))) (junction (at 266.7 156.21) (diameter 1.27) (color 0 0 0 0)) (wire (pts (xy 284.48 148.59) (xy 284.48 156.21)) (stroke (width 0) (type default))) (junction (at 284.48 156.21) (diameter 1.27) (color 0 0 0 0)) (wire (pts (xy 360.68 96.52) (xy 355.6 96.52)) (stroke (width 0) (type default))) (label "GND" (at 355.6 96.52 180) (effects (font (size 1.27 1.27)) (justify left bottom))) (wire (pts (xy 341.63 123.19) (xy 346.71 123.19)) (stroke (width 0) (type default))) (label "GND" (at 346.71 123.19 0) (effects (font (size 1.27 1.27)) (justify left bottom))) (text "R CHANNEL" (at 25.4 172.72 0) (effects (font (size 1.5 1.5)) (justify left bottom))) (symbol (lib_id "Amplifier_Audio:LM1875") (at 205.74 190.5 0) (unit 1) (in_bom yes) (on_board yes) (dnp no)
   (property "Reference" "U2" (at 220.98000000000002 180.34 0) (effects (font (size 1.27 1.27))))
   (property "Value" "LM1875T" (at 220.98000000000002 182.88 0) (effects (font (size 1.27 1.27))))
   (property "Footprint" "Package_TO_SOT_THT:TO-220-5_P3.4x3.7mm_StaggerOdd_Lead3.8mm_Vertical" (at 205.74 190.5 0) (effects (font (size 1 1)) (hide yes)))) (wire (pts (xy 203.2 182.88) (xy 203.2 177.8)) (stroke (width 0) (type default))) (label "+12V" (at 203.2 177.8 90) (effects (font (size 1.27 1.27)) (justify left bottom))) (wire (pts (xy 203.2 198.12) (xy 203.2 203.2)) (stroke (width 0) (type default))) (label "-12V" (at 203.2 203.2 270) (effects (font (size 1.27 1.27)) (justify left bottom))) (symbol (lib_id "Device:C") (at 133.35 187.96 90) (unit 1) (in_bom yes) (on_board yes) (dnp no)
   (property "Reference" "C12" (at 133.35 181.61 270) (effects (font (size 1.27 1.27))))
   (property "Value" "2.2uF" (at 133.35 184.15 270) (effects (font (size 1.27 1.27))))
   (property "Footprint" "Capacitor_THT:C_Disc_D5.1mm_W3.2mm_P5.00mm" (at 133.35 187.96 0) (effects (font (size 1 1)) (hide yes)))) (wire (pts (xy 129.54 187.96) (xy 124.46 187.96)) (stroke (width 0) (type default))) (label "VOL_R" (at 124.46 187.96 180) (effects (font (size 1.27 1.27)) (justify left bottom))) (wire (pts (xy 137.16 187.96) (xy 198.12 187.96)) (stroke (width 0) (type default))) (symbol (lib_id "Device:R") (at 170.18 198.12 0) (unit 1) (in_bom yes) (on_board yes) (dnp no)
   (property "Reference" "R5" (at 162.56 198.12 0) (effects (font (size 1.27 1.27))))
   (property "Value" "22k" (at 162.56 200.66 0) (effects (font (size 1.27 1.27))))
   (property "Footprint" "Resistor_THT:R_Axial_DIN0207_L6.3mm_D2.5mm_P10.16mm_Horizontal" (at 170.18 198.12 0) (effects (font (size 1 1)) (hide yes)))) (wire (pts (xy 170.18 187.96) (xy 170.18 194.31)) (stroke (width 0) (type default))) (junction (at 170.18 187.96) (diameter 1.27) (color 0 0 0 0)) (symbol (lib_id "Device:R") (at 248.92 209.55 90) (unit 1) (in_bom yes) (on_board yes) (dnp no)
   (property "Reference" "R6" (at 248.92 203.20000000000002 270) (effects (font (size 1.27 1.27))))
   (property "Value" "20k" (at 248.92 205.74 270) (effects (font (size 1.27 1.27))))
   (property "Footprint" "Resistor_THT:R_Axial_DIN0207_L6.3mm_D2.5mm_P10.16mm_Horizontal" (at 248.92 209.55 0) (effects (font (size 1 1)) (hide yes)))) (wire (pts (xy 198.12 193.04) (xy 185.42 193.04)) (stroke (width 0) (type default))) (wire (pts (xy 185.42 193.04) (xy 185.42 209.55)) (stroke (width 0) (type default))) (wire (pts (xy 185.42 209.55) (xy 205.74 209.55)) (stroke (width 0) (type default))) (wire (pts (xy 205.74 209.55) (xy 245.11 209.55)) (stroke (width 0) (type default))) (wire (pts (xy 252.73 209.55) (xy 276.86 209.55)) (stroke (width 0) (type default))) (wire (pts (xy 276.86 209.55) (xy 276.86 190.5)) (stroke (width 0) (type default))) (symbol (lib_id "Device:R") (at 205.74 215.9 0) (unit 1) (in_bom yes) (on_board yes) (dnp no)
   (property "Reference" "R7" (at 214.63 214.63 0) (effects (font (size 1.27 1.27))))
   (property "Value" "1k" (at 214.63 217.17000000000002 0) (effects (font (size 1.27 1.27))))
   (property "Footprint" "Resistor_THT:R_Axial_DIN0207_L6.3mm_D2.5mm_P10.16mm_Horizontal" (at 205.74 215.9 0) (effects (font (size 1 1)) (hide yes)))) (wire (pts (xy 205.74 209.55) (xy 205.74 212.09)) (stroke (width 0) (type default))) (junction (at 205.74 209.55) (diameter 1.27) (color 0 0 0 0)) (symbol (lib_id "Device:C_Polarized") (at 205.74 227.32999999999998 0) (unit 1) (in_bom yes) (on_board yes) (dnp no)
   (property "Reference" "C13" (at 215.9 226.05999999999997 0) (effects (font (size 1.27 1.27))))
   (property "Value" "22uF/25V" (at 215.9 228.6 0) (effects (font (size 1.27 1.27))))
   (property "Footprint" "Capacitor_THT:CP_Radial_D6.3mm_P2.50mm" (at 205.74 227.32999999999998 0) (effects (font (size 1 1)) (hide yes)))) (wire (pts (xy 205.74 219.71) (xy 205.74 223.52)) (stroke (width 0) (type default))) (symbol (lib_id "Connector_Generic:Conn_01x02") (at 365.76 190.5 0) (unit 1) (in_bom yes) (on_board yes) (dnp no)
   (property "Reference" "J4" (at 365.76 180.34 0) (effects (font (size 1.27 1.27))))
   (property "Value" "R SPEAKER" (at 365.76 182.88 0) (effects (font (size 1.27 1.27))))
   (property "Footprint" "TerminalBlock_RND:TerminalBlock_RND_205-00287_1x02_P5.08mm_Horizontal" (at 365.76 190.5 0) (effects (font (size 1 1)) (hide yes)))) (wire (pts (xy 213.36 190.5) (xy 276.86 190.5)) (stroke (width 0) (type default))) (wire (pts (xy 276.86 190.5) (xy 299.72 190.5)) (stroke (width 0) (type default))) (wire (pts (xy 299.72 190.5) (xy 360.68 190.5)) (stroke (width 0) (type default))) (junction (at 276.86 190.5) (diameter 1.27) (color 0 0 0 0)) (junction (at 299.72 190.5) (diameter 1.27) (color 0 0 0 0)) (symbol (lib_id "Device:R") (at 307.34 219.71 90) (unit 1) (in_bom yes) (on_board yes) (dnp no)
   (property "Reference" "R8" (at 307.34 213.36 270) (effects (font (size 1.27 1.27))))
   (property "Value" "1 ohm/2W" (at 307.34 215.90 270) (effects (font (size 1.27 1.27))))
   (property "Footprint" "" (at 307.34 219.71 0) (effects (font (size 1 1)) (hide yes)))) (symbol (lib_id "Device:C") (at 337.82 219.71 90) (unit 1) (in_bom yes) (on_board yes) (dnp no)
   (property "Reference" "C14" (at 337.82 213.36 270) (effects (font (size 1.27 1.27))))
   (property "Value" "220nF" (at 337.82 215.90 270) (effects (font (size 1.27 1.27))))
   (property "Footprint" "Capacitor_THT:C_Disc_D5.1mm_W3.2mm_P5.00mm" (at 337.82 219.71 0) (effects (font (size 1 1)) (hide yes)))) (wire (pts (xy 299.72 190.5) (xy 299.72 219.71)) (stroke (width 0) (type default))) (wire (pts (xy 299.72 219.71) (xy 303.53 219.71)) (stroke (width 0) (type default))) (wire (pts (xy 311.15 219.71) (xy 334.01 219.71)) (stroke (width 0) (type default))) (symbol (lib_id "Device:C") (at 231.14 241.3 0) (unit 1) (in_bom yes) (on_board yes) (dnp no)
   (property "Reference" "C15" (at 231.14 227.33 0) (effects (font (size 1.27 1.27))))
   (property "Value" "100nF" (at 231.14 229.87 0) (effects (font (size 1.27 1.27))))
   (property "Footprint" "Capacitor_THT:C_Disc_D5.1mm_W3.2mm_P5.00mm" (at 231.14 241.3 0) (effects (font (size 1 1)) (hide yes)))) (symbol (lib_id "Device:C_Polarized") (at 248.92 241.3 0) (unit 1) (in_bom yes) (on_board yes) (dnp no)
   (property "Reference" "C16" (at 248.92 227.33 0) (effects (font (size 1.27 1.27))))
   (property "Value" "100uF/25V" (at 248.92 229.87 0) (effects (font (size 1.27 1.27))))
   (property "Footprint" "Capacitor_THT:CP_Radial_D6.3mm_P2.50mm" (at 248.92 241.3 0) (effects (font (size 1 1)) (hide yes)))) (symbol (lib_id "Device:C") (at 266.7 241.3 0) (unit 1) (in_bom yes) (on_board yes) (dnp no)
   (property "Reference" "C17" (at 266.7 227.33 0) (effects (font (size 1.27 1.27))))
   (property "Value" "100nF" (at 266.7 229.87 0) (effects (font (size 1.27 1.27))))
   (property "Footprint" "Capacitor_THT:C_Disc_D5.1mm_W3.2mm_P5.00mm" (at 266.7 241.3 0) (effects (font (size 1 1)) (hide yes)))) (symbol (lib_id "Device:C_Polarized") (at 284.48 241.3 180) (unit 1) (in_bom yes) (on_board yes) (dnp no)
   (property "Reference" "C18" (at 284.48 227.33 0) (effects (font (size 1.27 1.27))))
   (property "Value" "100uF/25V" (at 284.48 229.87 0) (effects (font (size 1.27 1.27))))
   (property "Footprint" "Capacitor_THT:CP_Radial_D6.3mm_P2.50mm" (at 284.48 241.3 0) (effects (font (size 1 1)) (hide yes)))) (wire (pts (xy 231.14 233.68) (xy 248.92 233.68)) (stroke (width 0) (type default))) (wire (pts (xy 231.14 233.68) (xy 231.14 237.49)) (stroke (width 0) (type default))) (junction (at 231.14 233.68) (diameter 1.27) (color 0 0 0 0)) (wire (pts (xy 248.92 233.68) (xy 248.92 237.49)) (stroke (width 0) (type default))) (junction (at 248.92 233.68) (diameter 1.27) (color 0 0 0 0)) (wire (pts (xy 231.14 233.68) (xy 226.06 233.68)) (stroke (width 0) (type default))) (label "+12V" (at 226.06 233.68 180) (effects (font (size 1.27 1.27)) (justify left bottom))) (wire (pts (xy 266.7 233.68) (xy 284.48 233.68)) (stroke (width 0) (type default))) (junction (at 266.7 233.68) (diameter 1.27) (color 0 0 0 0)) (wire (pts (xy 266.7 233.68) (xy 266.7 237.49)) (stroke (width 0) (type default))) (junction (at 266.7 233.68) (diameter 1.27) (color 0 0 0 0)) (wire (pts (xy 284.48 233.68) (xy 284.48 237.49)) (stroke (width 0) (type default))) (junction (at 284.48 233.68) (diameter 1.27) (color 0 0 0 0)) (wire (pts (xy 266.7 233.68) (xy 261.62 233.68)) (stroke (width 0) (type default))) (label "-12V" (at 261.62 233.68 180) (effects (font (size 1.27 1.27)) (justify left bottom))) (wire (pts (xy 170.18 252.73) (xy 284.48 252.73)) (stroke (width 0) (type default))) (wire (pts (xy 170.18 252.73) (xy 165.1 252.73)) (stroke (width 0) (type default))) (label "GND" (at 165.1 252.73 180) (effects (font (size 1.27 1.27)) (justify left bottom))) (junction (at 170.18 252.73) (diameter 1.27) (color 0 0 0 0)) (wire (pts (xy 170.18 201.93) (xy 170.18 252.73)) (stroke (width 0) (type default))) (junction (at 170.18 252.73) (diameter 1.27) (color 0 0 0 0)) (wire (pts (xy 205.74 231.14) (xy 205.74 252.73)) (stroke (width 0) (type default))) (junction (at 205.74 252.73) (diameter 1.27) (color 0 0 0 0)) (wire (pts (xy 231.14 245.11) (xy 231.14 252.73)) (stroke (width 0) (type default))) (junction (at 231.14 252.73) (diameter 1.27) (color 0 0 0 0)) (wire (pts (xy 248.92 245.11) (xy 248.92 252.73)) (stroke (width 0) (type default))) (junction (at 248.92 252.73) (diameter 1.27) (color 0 0 0 0)) (wire (pts (xy 266.7 245.11) (xy 266.7 252.73)) (stroke (width 0) (type default))) (junction (at 266.7 252.73) (diameter 1.27) (color 0 0 0 0)) (wire (pts (xy 284.48 245.11) (xy 284.48 252.73)) (stroke (width 0) (type default))) (junction (at 284.48 252.73) (diameter 1.27) (color 0 0 0 0)) (wire (pts (xy 360.68 193.04) (xy 355.6 193.04)) (stroke (width 0) (type default))) (label "GND" (at 355.6 193.04 180) (effects (font (size 1.27 1.27)) (justify left bottom))) (wire (pts (xy 341.63 219.71) (xy 346.71 219.71)) (stroke (width 0) (type default))) (label "GND" (at 346.71 219.71 0) (effects (font (size 1.27 1.27)) (justify left bottom)))
 (embedded_fonts no))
